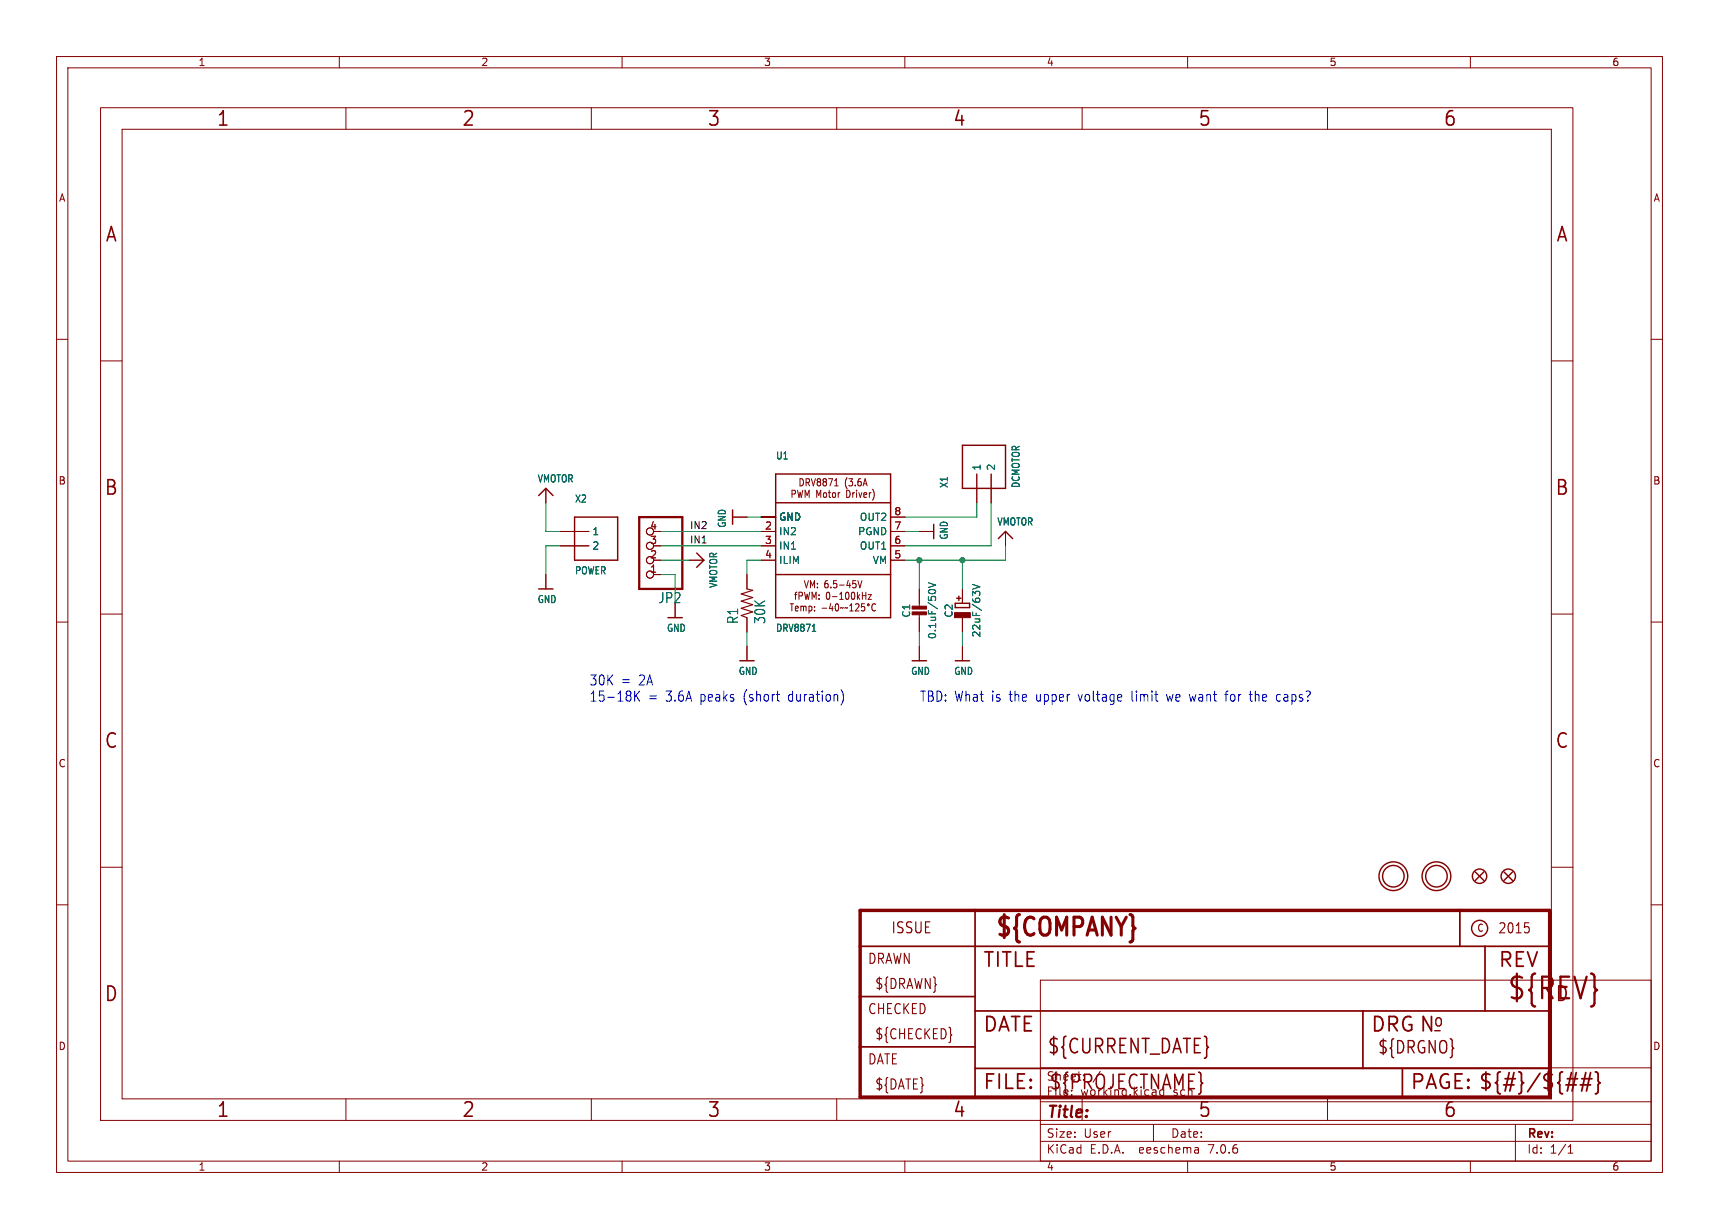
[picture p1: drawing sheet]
(kicad_sch (version 20230121) (generator eeschema)

 (paper "User" 303.962 217.322)

 (lib_symbols
  (symbol "working-eagle-import:CAP_CERAMIC0805-NOOUTLINE" (in_bom yes) (on_board yes)
   (property "Reference" "C" (at -2.29 1.25 90) (effects (font (size 1.27 1.27))))
   (property "Value" "" (at 2.3 1.25 90) (effects (font (size 1.27 1.27))))
   (property "Footprint" "working:0805-NO" (at 0 0 0) (effects (font (size 1.27 1.27)) hide))
   (property "Datasheet" "" (at 0 0 0) (effects (font (size 1.27 1.27)) hide))
   (property "ki_locked" "" (at 0 0 0) (effects (font (size 1.27 1.27))))
   (symbol "CAP_CERAMIC0805-NOOUTLINE_1_0"
    (rectangle (start -1.27 0.508) (end 1.27 1.016) (stroke (width 0) (type default)) (fill (type outline)))
    (rectangle (start -1.27 1.524) (end 1.27 2.032) (stroke (width 0) (type default)) (fill (type outline)))
    (polyline (pts (xy 0 0.762) (xy 0 0)) (stroke (width 0.1524) (type solid)) (fill (type none)))
    (polyline (pts (xy 0 2.54) (xy 0 1.778)) (stroke (width 0.1524) (type solid)) (fill (type none)))
    (pin passive line (at 0 5.08 270) (length 2.54) (name "1" (effects (font (size 0 0)))) (number "1" (effects (font (size 0 0)))))
    (pin passive line (at 0 -2.54 90) (length 2.54) (name "2" (effects (font (size 0 0)))) (number "2" (effects (font (size 0 0)))))))
  (symbol "working-eagle-import:CAP_ELECTROLYTICPANASONIC_D" (in_bom yes) (on_board yes)
   (property "Reference" "C" (at -2.39 1.25 90) (effects (font (size 1.27 1.27))))
   (property "Value" "" (at 2.5 1.25 90) (effects (font (size 1.27 1.27))))
   (property "Footprint" "working:PANASONIC_D" (at 0 0 0) (effects (font (size 1.27 1.27)) hide))
   (property "Datasheet" "" (at 0 0 0) (effects (font (size 1.27 1.27)) hide))
   (property "ki_locked" "" (at 0 0 0) (effects (font (size 1.27 1.27))))
   (symbol "CAP_ELECTROLYTICPANASONIC_D_1_0"
    (rectangle (start -1.397 0) (end 1.397 0.889) (stroke (width 0) (type default)) (fill (type outline)))
    (polyline (pts (xy -1.27 1.778) (xy -1.27 2.54)) (stroke (width 0.254) (type solid)) (fill (type none)))
    (polyline (pts (xy -1.27 2.54) (xy 1.27 2.54)) (stroke (width 0.254) (type solid)) (fill (type none)))
    (polyline (pts (xy -1.016 3.429) (xy -0.254 3.429)) (stroke (width 0.254) (type solid)) (fill (type none)))
    (polyline (pts (xy -0.635 3.81) (xy -0.635 3.048)) (stroke (width 0.254) (type solid)) (fill (type none)))
    (polyline (pts (xy 1.27 1.778) (xy -1.27 1.778)) (stroke (width 0.254) (type solid)) (fill (type none)))
    (polyline (pts (xy 1.27 2.54) (xy 1.27 1.778)) (stroke (width 0.254) (type solid)) (fill (type none)))
    (pin passive line (at 0 5.08 270) (length 2.54) (name "+" (effects (font (size 0 0)))) (number "+" (effects (font (size 0 0)))))
    (pin passive line (at 0 -2.54 90) (length 2.54) (name "-" (effects (font (size 0 0)))) (number "-" (effects (font (size 0 0)))))))
  (symbol "working-eagle-import:DRV8871" (in_bom yes) (on_board yes)
   (property "Reference" "U" (at -10.16 15.24 0) (effects (font (size 1.27 1.0795)) (justify left bottom)))
   (property "Value" "" (at -10.16 -15.24 0) (effects (font (size 1.27 1.0795)) (justify left bottom)))
   (property "Footprint" "working:HSOP8" (at 0 0 0) (effects (font (size 1.27 1.27)) hide))
   (property "Datasheet" "" (at 0 0 0) (effects (font (size 1.27 1.27)) hide))
   (property "ki_locked" "" (at 0 0 0) (effects (font (size 1.27 1.27))))
   (symbol "DRV8871_1_0"
    (polyline (pts (xy -10.16 -12.7) (xy 10.16 -12.7)) (stroke (width 0.254) (type solid)) (fill (type none)))
    (polyline (pts (xy -10.16 -5.08) (xy -10.16 -12.7)) (stroke (width 0.254) (type solid)) (fill (type none)))
    (polyline (pts (xy -10.16 -5.08) (xy -10.16 7.62)) (stroke (width 0.254) (type solid)) (fill (type none)))
    (polyline (pts (xy -10.16 7.62) (xy -10.16 12.7)) (stroke (width 0.254) (type solid)) (fill (type none)))
    (polyline (pts (xy -10.16 7.62) (xy 10.16 7.62)) (stroke (width 0.254) (type solid)) (fill (type none)))
    (polyline (pts (xy -10.16 12.7) (xy 10.16 12.7)) (stroke (width 0.254) (type solid)) (fill (type none)))
    (polyline (pts (xy 10.16 -12.7) (xy 10.16 -5.08)) (stroke (width 0.254) (type solid)) (fill (type none)))
    (polyline (pts (xy 10.16 -5.08) (xy -10.16 -5.08)) (stroke (width 0.254) (type solid)) (fill (type none)))
    (polyline (pts (xy 10.16 7.62) (xy 10.16 -5.08)) (stroke (width 0.254) (type solid)) (fill (type none)))
    (polyline (pts (xy 10.16 12.7) (xy 10.16 7.62)) (stroke (width 0.254) (type solid)) (fill (type none)))
    (text "DRV8871 (3.6A\nPWM Motor Driver)" (at 0 10.16 0) (effects (font (size 1.27 1.0795))))
    (text "VM: 6.5-45V\nfPWM: 0-100kHz\nTemp: -40~~125°C" (at 0 -8.89 0) (effects (font (size 1.27 1.0795))))
    (pin power_in line (at -12.7 5.08 0) (length 2.54) (name "GND" (effects (font (size 1.27 1.27)))) (number "1" (effects (font (size 0 0)))))
    (pin input line (at -12.7 2.54 0) (length 2.54) (name "IN2" (effects (font (size 1.27 1.27)))) (number "2" (effects (font (size 1.27 1.27)))))
    (pin input line (at -12.7 0 0) (length 2.54) (name "IN1" (effects (font (size 1.27 1.27)))) (number "3" (effects (font (size 1.27 1.27)))))
    (pin input line (at -12.7 -2.54 0) (length 2.54) (name "ILIM" (effects (font (size 1.27 1.27)))) (number "4" (effects (font (size 1.27 1.27)))))
    (pin power_in line (at 12.7 -2.54 180) (length 2.54) (name "VM" (effects (font (size 1.27 1.27)))) (number "5" (effects (font (size 1.27 1.27)))))
    (pin output line (at 12.7 0 180) (length 2.54) (name "OUT1" (effects (font (size 1.27 1.27)))) (number "6" (effects (font (size 1.27 1.27)))))
    (pin power_in line (at 12.7 2.54 180) (length 2.54) (name "PGND" (effects (font (size 1.27 1.27)))) (number "7" (effects (font (size 1.27 1.27)))))
    (pin output line (at 12.7 5.08 180) (length 2.54) (name "OUT2" (effects (font (size 1.27 1.27)))) (number "8" (effects (font (size 1.27 1.27)))))
    (pin power_in line (at -12.7 5.08 0) (length 2.54) (name "GND" (effects (font (size 1.27 1.27)))) (number "GND" (effects (font (size 0 0)))))
    (pin power_in line (at -12.7 5.08 0) (length 2.54) (name "GND" (effects (font (size 1.27 1.27)))) (number "P$1" (effects (font (size 0 0)))))
    (pin power_in line (at -12.7 5.08 0) (length 2.54) (name "GND" (effects (font (size 1.27 1.27)))) (number "P$2" (effects (font (size 0 0)))))
    (pin power_in line (at -12.7 5.08 0) (length 2.54) (name "GND" (effects (font (size 1.27 1.27)))) (number "P$3" (effects (font (size 0 0)))))
    (pin power_in line (at -12.7 5.08 0) (length 2.54) (name "GND" (effects (font (size 1.27 1.27)))) (number "P$4" (effects (font (size 0 0)))))))
  (symbol "working-eagle-import:FIDUCIAL{dblquote}{dblquote}" (in_bom yes) (on_board yes)
   (property "Reference" "FID" (at 0 0 0) (effects (font (size 1.27 1.27)) hide))
   (property "Value" "" (at 0 0 0) (effects (font (size 1.27 1.27)) hide))
   (property "Footprint" "working:FIDUCIAL_1MM" (at 0 0 0) (effects (font (size 1.27 1.27)) hide))
   (property "Datasheet" "" (at 0 0 0) (effects (font (size 1.27 1.27)) hide))
   (property "ki_locked" "" (at 0 0 0) (effects (font (size 1.27 1.27))))
   (symbol "FIDUCIAL{dblquote}{dblquote}_1_0"
    (polyline (pts (xy -0.762 0.762) (xy 0.762 -0.762)) (stroke (width 0.254) (type solid)) (fill (type none)))
    (polyline (pts (xy 0.762 0.762) (xy -0.762 -0.762)) (stroke (width 0.254) (type solid)) (fill (type none)))
    (circle (center 0 0) (radius 1.27) (stroke (width 0.254) (type solid)) (fill (type none)))))
  (symbol "working-eagle-import:FLIPFLOP-RES" (in_bom yes) (on_board yes)
   (property "Reference" "R" (at -3.81 1.4986 0) (effects (font (size 1.778 1.5113)) (justify left bottom)))
   (property "Value" "" (at -3.81 -3.302 0) (effects (font (size 1.778 1.5113)) (justify left bottom)))
   (property "Footprint" "working:0805-THM" (at 0 0 0) (effects (font (size 1.27 1.27)) hide))
   (property "Datasheet" "" (at 0 0 0) (effects (font (size 1.27 1.27)) hide))
   (property "ki_locked" "" (at 0 0 0) (effects (font (size 1.27 1.27))))
   (symbol "FLIPFLOP-RES_1_0"
    (polyline (pts (xy -2.54 0) (xy -2.159 1.016)) (stroke (width 0.2032) (type solid)) (fill (type none)))
    (polyline (pts (xy -2.159 1.016) (xy -1.524 -1.016)) (stroke (width 0.2032) (type solid)) (fill (type none)))
    (polyline (pts (xy -1.524 -1.016) (xy -0.889 1.016)) (stroke (width 0.2032) (type solid)) (fill (type none)))
    (polyline (pts (xy -0.889 1.016) (xy -0.254 -1.016)) (stroke (width 0.2032) (type solid)) (fill (type none)))
    (polyline (pts (xy -0.254 -1.016) (xy 0.381 1.016)) (stroke (width 0.2032) (type solid)) (fill (type none)))
    (polyline (pts (xy 0.381 1.016) (xy 1.016 -1.016)) (stroke (width 0.2032) (type solid)) (fill (type none)))
    (polyline (pts (xy 1.016 -1.016) (xy 1.651 1.016)) (stroke (width 0.2032) (type solid)) (fill (type none)))
    (polyline (pts (xy 1.651 1.016) (xy 2.286 -1.016)) (stroke (width 0.2032) (type solid)) (fill (type none)))
    (polyline (pts (xy 2.286 -1.016) (xy 2.54 0)) (stroke (width 0.2032) (type solid)) (fill (type none)))
    (pin passive line (at -5.08 0 0) (length 2.54) (name "1" (effects (font (size 0 0)))) (number "1" (effects (font (size 0 0)))))
    (pin passive line (at 5.08 0 180) (length 2.54) (name "2" (effects (font (size 0 0)))) (number "2" (effects (font (size 0 0)))))))
  (symbol "working-eagle-import:FRAME_A4" (in_bom yes) (on_board yes)
   (property "Reference" "#FRAME" (at 0 0 0) (effects (font (size 1.27 1.27)) hide))
   (property "Value" "" (at 0 0 0) (effects (font (size 1.27 1.27)) hide))
   (property "Footprint" "" (at 0 0 0) (effects (font (size 1.27 1.27)) hide))
   (property "Datasheet" "" (at 0 0 0) (effects (font (size 1.27 1.27)) hide))
   (property "ki_locked" "" (at 0 0 0) (effects (font (size 1.27 1.27))))
   (symbol "FRAME_A4_1_0"
    (polyline (pts (xy 0 44.7675) (xy 3.81 44.7675)) (stroke (width 0) (type default)) (fill (type none)))
    (polyline (pts (xy 0 89.535) (xy 3.81 89.535)) (stroke (width 0) (type default)) (fill (type none)))
    (polyline (pts (xy 0 134.3025) (xy 3.81 134.3025)) (stroke (width 0) (type default)) (fill (type none)))
    (polyline (pts (xy 3.81 3.81) (xy 3.81 175.26)) (stroke (width 0) (type default)) (fill (type none)))
    (polyline (pts (xy 43.3917 0) (xy 43.3917 3.81)) (stroke (width 0) (type default)) (fill (type none)))
    (polyline (pts (xy 43.3917 175.26) (xy 43.3917 179.07)) (stroke (width 0) (type default)) (fill (type none)))
    (polyline (pts (xy 86.7833 0) (xy 86.7833 3.81)) (stroke (width 0) (type default)) (fill (type none)))
    (polyline (pts (xy 86.7833 175.26) (xy 86.7833 179.07)) (stroke (width 0) (type default)) (fill (type none)))
    (polyline (pts (xy 130.175 0) (xy 130.175 3.81)) (stroke (width 0) (type default)) (fill (type none)))
    (polyline (pts (xy 130.175 175.26) (xy 130.175 179.07)) (stroke (width 0) (type default)) (fill (type none)))
    (polyline (pts (xy 173.5667 0) (xy 173.5667 3.81)) (stroke (width 0) (type default)) (fill (type none)))
    (polyline (pts (xy 173.5667 175.26) (xy 173.5667 179.07)) (stroke (width 0) (type default)) (fill (type none)))
    (polyline (pts (xy 216.9583 0) (xy 216.9583 3.81)) (stroke (width 0) (type default)) (fill (type none)))
    (polyline (pts (xy 216.9583 175.26) (xy 216.9583 179.07)) (stroke (width 0) (type default)) (fill (type none)))
    (polyline (pts (xy 256.54 3.81) (xy 3.81 3.81)) (stroke (width 0) (type default)) (fill (type none)))
    (polyline (pts (xy 256.54 3.81) (xy 256.54 8.89)) (stroke (width 0.1016) (type solid)) (fill (type none)))
    (polyline (pts (xy 256.54 3.81) (xy 256.54 175.26)) (stroke (width 0) (type default)) (fill (type none)))
    (polyline (pts (xy 256.54 8.89) (xy 256.54 13.97)) (stroke (width 0.1016) (type solid)) (fill (type none)))
    (polyline (pts (xy 256.54 13.97) (xy 256.54 19.05)) (stroke (width 0.1016) (type solid)) (fill (type none)))
    (polyline (pts (xy 256.54 19.05) (xy 256.54 36.83)) (stroke (width 0.1016) (type solid)) (fill (type none)))
    (polyline (pts (xy 256.54 44.7675) (xy 260.35 44.7675)) (stroke (width 0) (type default)) (fill (type none)))
    (polyline (pts (xy 256.54 89.535) (xy 260.35 89.535)) (stroke (width 0) (type default)) (fill (type none)))
    (polyline (pts (xy 256.54 134.3025) (xy 260.35 134.3025)) (stroke (width 0) (type default)) (fill (type none)))
    (polyline (pts (xy 256.54 175.26) (xy 3.81 175.26)) (stroke (width 0) (type default)) (fill (type none)))
    (polyline (pts (xy 0 0) (xy 260.35 0) (xy 260.35 179.07) (xy 0 179.07) (xy 0 0)) (stroke (width 0) (type default)) (fill (type none)))
    (text "1" (at 21.6958 1.905 0) (effects (font (size 2.54 2.286))))
    (text "1" (at 21.6958 177.165 0) (effects (font (size 2.54 2.286))))
    (text "2" (at 65.0875 1.905 0) (effects (font (size 2.54 2.286))))
    (text "2" (at 65.0875 177.165 0) (effects (font (size 2.54 2.286))))
    (text "3" (at 108.4792 1.905 0) (effects (font (size 2.54 2.286))))
    (text "3" (at 108.4792 177.165 0) (effects (font (size 2.54 2.286))))
    (text "4" (at 151.8708 1.905 0) (effects (font (size 2.54 2.286))))
    (text "4" (at 151.8708 177.165 0) (effects (font (size 2.54 2.286))))
    (text "5" (at 195.2625 1.905 0) (effects (font (size 2.54 2.286))))
    (text "5" (at 195.2625 177.165 0) (effects (font (size 2.54 2.286))))
    (text "6" (at 238.6542 1.905 0) (effects (font (size 2.54 2.286))))
    (text "6" (at 238.6542 177.165 0) (effects (font (size 2.54 2.286))))
    (text "A" (at 1.905 156.6863 0) (effects (font (size 2.54 2.286))))
    (text "A" (at 258.445 156.6863 0) (effects (font (size 2.54 2.286))))
    (text "B" (at 1.905 111.9188 0) (effects (font (size 2.54 2.286))))
    (text "B" (at 258.445 111.9188 0) (effects (font (size 2.54 2.286))))
    (text "C" (at 1.905 67.1513 0) (effects (font (size 2.54 2.286))))
    (text "C" (at 258.445 67.1513 0) (effects (font (size 2.54 2.286))))
    (text "D" (at 1.905 22.3838 0) (effects (font (size 2.54 2.286))))
    (text "D" (at 258.445 22.3838 0) (effects (font (size 2.54 2.286)))))
   (symbol "FRAME_A4_2_0"
    (polyline (pts (xy -0.3048 1.5748) (xy 20.0152 1.5748)) (stroke (width 0.6096) (type solid)) (fill (type none)))
    (polyline (pts (xy -0.3048 10.4648) (xy -0.3048 1.5748)) (stroke (width 0.6096) (type solid)) (fill (type none)))
    (polyline (pts (xy -0.3048 10.4648) (xy 20.0152 10.4648)) (stroke (width 0.3048) (type solid)) (fill (type none)))
    (polyline (pts (xy -0.3048 19.3548) (xy -0.3048 10.4648)) (stroke (width 0.6096) (type solid)) (fill (type none)))
    (polyline (pts (xy -0.3048 19.3548) (xy 20.0152 19.3548)) (stroke (width 0.3048) (type solid)) (fill (type none)))
    (polyline (pts (xy -0.3048 28.2448) (xy -0.3048 19.3548)) (stroke (width 0.6096) (type solid)) (fill (type none)))
    (polyline (pts (xy -0.3048 28.2448) (xy 20.0152 28.2448)) (stroke (width 0.3048) (type solid)) (fill (type none)))
    (polyline (pts (xy -0.3048 34.5948) (xy -0.3048 28.2448)) (stroke (width 0.6096) (type solid)) (fill (type none)))
    (polyline (pts (xy 20.0152 1.5748) (xy 20.0152 6.6548)) (stroke (width 0.3048) (type solid)) (fill (type none)))
    (polyline (pts (xy 20.0152 1.5748) (xy 95.5802 1.5748)) (stroke (width 0.6096) (type solid)) (fill (type none)))
    (polyline (pts (xy 20.0152 6.6548) (xy 20.0152 10.4648)) (stroke (width 0.3048) (type solid)) (fill (type none)))
    (polyline (pts (xy 20.0152 6.6548) (xy 88.5952 6.6548)) (stroke (width 0.3048) (type solid)) (fill (type none)))
    (polyline (pts (xy 20.0152 10.4648) (xy 20.0152 16.8148)) (stroke (width 0.3048) (type solid)) (fill (type none)))
    (polyline (pts (xy 20.0152 16.8148) (xy 20.0152 19.3548)) (stroke (width 0.3048) (type solid)) (fill (type none)))
    (polyline (pts (xy 20.0152 19.3548) (xy 20.0152 28.2448)) (stroke (width 0.3048) (type solid)) (fill (type none)))
    (polyline (pts (xy 20.0152 28.2448) (xy 20.0152 34.5948)) (stroke (width 0.3048) (type solid)) (fill (type none)))
    (polyline (pts (xy 20.0152 28.2448) (xy 105.7402 28.2448)) (stroke (width 0.3048) (type solid)) (fill (type none)))
    (polyline (pts (xy 20.0152 34.5948) (xy -0.3048 34.5948)) (stroke (width 0.6096) (type solid)) (fill (type none)))
    (polyline (pts (xy 88.5952 6.6548) (xy 95.5802 6.6548)) (stroke (width 0.3048) (type solid)) (fill (type none)))
    (polyline (pts (xy 88.5952 16.8148) (xy 20.0152 16.8148)) (stroke (width 0.3048) (type solid)) (fill (type none)))
    (polyline (pts (xy 88.5952 16.8148) (xy 88.5952 6.6548)) (stroke (width 0.3048) (type solid)) (fill (type none)))
    (polyline (pts (xy 95.5802 1.5748) (xy 121.6152 1.5748)) (stroke (width 0.6096) (type solid)) (fill (type none)))
    (polyline (pts (xy 95.5802 6.6548) (xy 95.5802 1.5748)) (stroke (width 0.3048) (type solid)) (fill (type none)))
    (polyline (pts (xy 95.5802 6.6548) (xy 121.6152 6.6548)) (stroke (width 0.3048) (type solid)) (fill (type none)))
    (polyline (pts (xy 101.2952 13.3223) (xy 102.2477 13.3223)) (stroke (width 0.254) (type solid)) (fill (type none)))
    (polyline (pts (xy 105.7402 28.2448) (xy 105.7402 34.5948)) (stroke (width 0.3048) (type solid)) (fill (type none)))
    (polyline (pts (xy 105.7402 28.2448) (xy 110.1852 28.2448)) (stroke (width 0.3048) (type solid)) (fill (type none)))
    (polyline (pts (xy 105.7402 34.5948) (xy 20.0152 34.5948)) (stroke (width 0.6096) (type solid)) (fill (type none)))
    (polyline (pts (xy 110.1852 16.8148) (xy 88.5952 16.8148)) (stroke (width 0.3048) (type solid)) (fill (type none)))
    (polyline (pts (xy 110.1852 28.2448) (xy 110.1852 16.8148)) (stroke (width 0.3048) (type solid)) (fill (type none)))
    (polyline (pts (xy 110.1852 28.2448) (xy 121.6152 28.2448)) (stroke (width 0.3048) (type solid)) (fill (type none)))
    (polyline (pts (xy 121.6152 6.6548) (xy 121.6152 1.5748)) (stroke (width 0.6096) (type solid)) (fill (type none)))
    (polyline (pts (xy 121.6152 16.8148) (xy 110.1852 16.8148)) (stroke (width 0.3048) (type solid)) (fill (type none)))
    (polyline (pts (xy 121.6152 16.8148) (xy 121.6152 6.6548)) (stroke (width 0.6096) (type solid)) (fill (type none)))
    (polyline (pts (xy 121.6152 28.2448) (xy 121.6152 16.8148)) (stroke (width 0.6096) (type solid)) (fill (type none)))
    (polyline (pts (xy 121.6152 34.5948) (xy 105.7402 34.5948)) (stroke (width 0.6096) (type solid)) (fill (type none)))
    (polyline (pts (xy 121.6152 34.5948) (xy 121.6152 28.2448)) (stroke (width 0.6096) (type solid)) (fill (type none)))
    (circle (center 109.2327 31.4198) (radius 1.4199) (stroke (width 0.254) (type solid)) (fill (type none)))
    (text "${#}/${##}" (at 108.9152 2.8448 0) (effects (font (size 2.54 2.54)) (justify left bottom)))
    (text "${CHECKED}" (at 2.2352 11.7348 0) (effects (font (size 1.778 1.5113)) (justify left bottom)))
    (text "${COMPANY}" (at 23.349 29.6735 0) (effects (font (size 3.175 2.6987) (thickness 0.5397) bold) (justify left bottom)))
    (text "${CURRENT_DATE}" (at 32.7152 9.1948 0) (effects (font (size 2.54 2.159)) (justify left bottom)))
    (text "${DATE}" (at 2.2352 2.8448 0) (effects (font (size 1.778 1.5113)) (justify left bottom)))
    (text "${DRAWN}" (at 2.2352 20.6248 0) (effects (font (size 1.778 1.5113)) (justify left bottom)))
    (text "${DRGNO}" (at 91.1352 9.1948 0) (effects (font (size 2.1844 1.8567)) (justify left bottom)))
    (text "${PROJECTNAME}" (at 33.0327 2.8448 0) (effects (font (size 2.54 2.159)) (justify left bottom)))
    (text "${REV}" (at 113.9952 18.7198 0) (effects (font (size 3.81 3.2385)) (justify left bottom)))
    (text "2015" (at 112.4077 30.4673 0) (effects (font (size 1.778 1.5113)) (justify left bottom)))
    (text "C" (at 108.7564 30.7848 0) (effects (font (size 1.27 1.0795)) (justify left bottom)))
    (text "CHECKED" (at 0.9652 16.1798 0) (effects (font (size 1.778 1.5113)) (justify left bottom)))
    (text "DATE" (at 0.9652 7.2898 0) (effects (font (size 1.778 1.5113)) (justify left bottom)))
    (text "DATE" (at 21.2852 13.0048 0) (effects (font (size 2.54 2.54)) (justify left bottom)))
    (text "DRAWN" (at 0.9652 25.0698 0) (effects (font (size 1.778 1.5113)) (justify left bottom)))
    (text "DRG" (at 89.8652 13.0048 0) (effects (font (size 2.54 2.54)) (justify left bottom)))
    (text "FILE:" (at 21.2852 2.8448 0) (effects (font (size 2.54 2.54)) (justify left bottom)))
    (text "ISSUE" (at 5.0927 30.4673 0) (effects (font (size 1.9304 1.6408)) (justify left bottom)))
    (text "N" (at 98.4377 13.0048 0) (effects (font (size 2.54 2.54)) (justify left bottom)))
    (text "o" (at 100.9777 13.9573 0) (effects (font (size 2.1844 1.8567)) (justify left bottom)))
    (text "PAGE:" (at 96.8502 2.8448 0) (effects (font (size 2.54 2.54)) (justify left bottom)))
    (text "REV" (at 112.4077 24.4348 0) (effects (font (size 2.54 2.54)) (justify left bottom)))
    (text "TITLE" (at 21.2852 24.4348 0) (effects (font (size 2.54 2.54)) (justify left bottom)))))
  (symbol "working-eagle-import:GND" (power) (in_bom yes) (on_board yes)
   (property "Reference" "" (at 0 0 0) (effects (font (size 1.27 1.27)) hide))
   (property "Value" "GND" (at -1.524 -2.54 0) (effects (font (size 1.27 1.0795)) (justify left bottom)))
   (property "Footprint" "" (at 0 0 0) (effects (font (size 1.27 1.27)) hide))
   (property "Datasheet" "" (at 0 0 0) (effects (font (size 1.27 1.27)) hide))
   (property "ki_locked" "" (at 0 0 0) (effects (font (size 1.27 1.27))))
   (symbol "GND_1_0"
    (polyline (pts (xy -1.27 0) (xy 1.27 0)) (stroke (width 0.254) (type solid)) (fill (type none)))
    (pin power_in line (at 0 2.54 270) (length 2.54) (name "GND" (effects (font (size 0 0)))) (number "1" (effects (font (size 0 0)))))))
  (symbol "working-eagle-import:HEADER-1X476MIL" (in_bom yes) (on_board yes)
   (property "Reference" "JP" (at -6.35 8.255 0) (effects (font (size 1.778 1.5113)) (justify left bottom)))
   (property "Value" "" (at -6.35 -7.62 0) (effects (font (size 1.778 1.5113)) (justify left bottom)))
   (property "Footprint" "working:1X04_ROUND_76" (at 0 0 0) (effects (font (size 1.27 1.27)) hide))
   (property "Datasheet" "" (at 0 0 0) (effects (font (size 1.27 1.27)) hide))
   (property "ki_locked" "" (at 0 0 0) (effects (font (size 1.27 1.27))))
   (symbol "HEADER-1X476MIL_1_0"
    (polyline (pts (xy -6.35 -5.08) (xy 1.27 -5.08)) (stroke (width 0.4064) (type solid)) (fill (type none)))
    (polyline (pts (xy -6.35 7.62) (xy -6.35 -5.08)) (stroke (width 0.4064) (type solid)) (fill (type none)))
    (polyline (pts (xy 1.27 -5.08) (xy 1.27 7.62)) (stroke (width 0.4064) (type solid)) (fill (type none)))
    (polyline (pts (xy 1.27 7.62) (xy -6.35 7.62)) (stroke (width 0.4064) (type solid)) (fill (type none)))
    (pin passive inverted (at -2.54 5.08 0) (length 2.54) (name "1" (effects (font (size 0 0)))) (number "1" (effects (font (size 1.27 1.27)))))
    (pin passive inverted (at -2.54 2.54 0) (length 2.54) (name "2" (effects (font (size 0 0)))) (number "2" (effects (font (size 1.27 1.27)))))
    (pin passive inverted (at -2.54 0 0) (length 2.54) (name "3" (effects (font (size 0 0)))) (number "3" (effects (font (size 1.27 1.27)))))
    (pin passive inverted (at -2.54 -2.54 0) (length 2.54) (name "4" (effects (font (size 0 0)))) (number "4" (effects (font (size 1.27 1.27)))))))
  (symbol "working-eagle-import:MOUNTINGHOLE2.5" (in_bom yes) (on_board yes)
   (property "Reference" "" (at 0 0 0) (effects (font (size 1.27 1.27)) hide))
   (property "Value" "" (at 0 0 0) (effects (font (size 1.27 1.27)) hide))
   (property "Footprint" "working:MOUNTINGHOLE_2.5_PLATED" (at 0 0 0) (effects (font (size 1.27 1.27)) hide))
   (property "Datasheet" "" (at 0 0 0) (effects (font (size 1.27 1.27)) hide))
   (property "ki_locked" "" (at 0 0 0) (effects (font (size 1.27 1.27))))
   (symbol "MOUNTINGHOLE2.5_1_0"
    (circle (center 0 0) (radius 1.905) (stroke (width 0.254) (type solid)) (fill (type none)))
    (circle (center 0 0) (radius 2.54) (stroke (width 0.254) (type solid)) (fill (type none)))))
  (symbol "working-eagle-import:TERMBLOCK_1X2" (in_bom yes) (on_board yes)
   (property "Reference" "X" (at -2.54 7.62 0) (effects (font (size 1.27 1.0795)) (justify left bottom)))
   (property "Value" "" (at -2.54 -5.08 0) (effects (font (size 1.27 1.0795)) (justify left bottom)))
   (property "Footprint" "working:TERMBLOCK_1X2-3.5MM" (at 0 0 0) (effects (font (size 1.27 1.27)) hide))
   (property "Datasheet" "" (at 0 0 0) (effects (font (size 1.27 1.27)) hide))
   (property "ki_locked" "" (at 0 0 0) (effects (font (size 1.27 1.27))))
   (symbol "TERMBLOCK_1X2_1_0"
    (polyline (pts (xy -2.54 -2.54) (xy 5.08 -2.54)) (stroke (width 0.254) (type solid)) (fill (type none)))
    (polyline (pts (xy -2.54 5.08) (xy -2.54 -2.54)) (stroke (width 0.254) (type solid)) (fill (type none)))
    (polyline (pts (xy 5.08 -2.54) (xy 5.08 5.08)) (stroke (width 0.254) (type solid)) (fill (type none)))
    (polyline (pts (xy 5.08 5.08) (xy -2.54 5.08)) (stroke (width 0.254) (type solid)) (fill (type none)))
    (pin passive line (at -5.08 2.54 0) (length 5.08) (name "1" (effects (font (size 1.27 1.27)))) (number "1" (effects (font (size 0 0)))))
    (pin passive line (at -5.08 0 0) (length 5.08) (name "2" (effects (font (size 1.27 1.27)))) (number "2" (effects (font (size 0 0)))))))
  (symbol "working-eagle-import:VMOTOR" (power) (in_bom yes) (on_board yes)
   (property "Reference" "" (at 0 0 0) (effects (font (size 1.27 1.27)) hide))
   (property "Value" "VMOTOR" (at -1.524 1.016 0) (effects (font (size 1.27 1.0795)) (justify left bottom)))
   (property "Footprint" "" (at 0 0 0) (effects (font (size 1.27 1.27)) hide))
   (property "Datasheet" "" (at 0 0 0) (effects (font (size 1.27 1.27)) hide))
   (property "ki_locked" "" (at 0 0 0) (effects (font (size 1.27 1.27))))
   (symbol "VMOTOR_1_0"
    (polyline (pts (xy -1.27 -1.27) (xy 0 0)) (stroke (width 0.254) (type solid)) (fill (type none)))
    (polyline (pts (xy 0 0) (xy 1.27 -1.27)) (stroke (width 0.254) (type solid)) (fill (type none)))
    (pin power_in line (at 0 -2.54 90) (length 2.54) (name "VMOTOR" (effects (font (size 0 0)))) (number "1" (effects (font (size 0 0))))))))

 (junction (at 162.56 99.06) (diameter 0) (color 0 0 0 0))
 (junction (at 170.18 99.06) (diameter 0) (color 0 0 0 0))

 (wire (pts (xy 99.06 93.98) (xy 96.52 93.98)) (stroke (width 0.1524) (type solid)))
 (wire (pts (xy 96.52 93.98) (xy 96.52 88.9)) (stroke (width 0.1524) (type solid)))
 (wire (pts (xy 116.84 101.6) (xy 119.38 101.6)) (stroke (width 0.1524) (type solid)))
 (wire (pts (xy 134.62 93.98) (xy 116.84 93.98)) (stroke (width 0.1524) (type solid)))
 (wire (pts (xy 170.18 99.06) (xy 170.18 104.14)) (stroke (width 0.1524) (type solid)))
 (wire (pts (xy 134.62 99.06) (xy 132.08 99.06)) (stroke (width 0.1524) (type solid)))
 (wire (pts (xy 96.52 96.52) (xy 96.52 101.6)) (stroke (width 0.1524) (type solid)))
 (wire (pts (xy 177.8 99.06) (xy 177.8 96.52)) (stroke (width 0.1524) (type solid)))
 (wire (pts (xy 170.18 111.76) (xy 170.18 114.3)) (stroke (width 0.1524) (type solid)))
 (wire (pts (xy 162.56 104.14) (xy 162.56 99.06)) (stroke (width 0.1524) (type solid)))
 (wire (pts (xy 116.84 99.06) (xy 121.92 99.06)) (stroke (width 0.1524) (type solid)))
 (wire (pts (xy 162.56 111.76) (xy 162.56 114.3)) (stroke (width 0.1524) (type solid)))
 (wire (pts (xy 99.06 96.52) (xy 96.52 96.52)) (stroke (width 0.1524) (type solid)))
 (wire (pts (xy 170.18 99.06) (xy 177.8 99.06)) (stroke (width 0.1524) (type solid)))
 (wire (pts (xy 132.08 99.06) (xy 132.08 101.6)) (stroke (width 0.1524) (type solid)))
 (wire (pts (xy 119.38 101.6) (xy 119.38 106.68)) (stroke (width 0.1524) (type solid)))
 (wire (pts (xy 134.62 91.44) (xy 132.08 91.44)) (stroke (width 0.1524) (type solid)))
 (wire (pts (xy 175.26 96.52) (xy 175.26 88.9)) (stroke (width 0.1524) (type solid)))
 (wire (pts (xy 160.02 99.06) (xy 162.56 99.06)) (stroke (width 0.1524) (type solid)))
 (wire (pts (xy 160.02 96.52) (xy 175.26 96.52)) (stroke (width 0.1524) (type solid)))
 (wire (pts (xy 134.62 96.52) (xy 116.84 96.52)) (stroke (width 0.1524) (type solid)))
 (wire (pts (xy 160.02 93.98) (xy 162.56 93.98)) (stroke (width 0.1524) (type solid)))
 (wire (pts (xy 132.08 111.76) (xy 132.08 114.3)) (stroke (width 0.1524) (type solid)))
 (wire (pts (xy 160.02 91.44) (xy 172.72 91.44)) (stroke (width 0.1524) (type solid)))
 (wire (pts (xy 162.56 99.06) (xy 170.18 99.06)) (stroke (width 0.1524) (type solid)))
 (wire (pts (xy 172.72 91.44) (xy 172.72 88.9)) (stroke (width 0.1524) (type solid)))

 (text "TBD: What is the upper voltage limit we want for the caps?" (at 162.56 124.46 0) (effects (font (size 1.778 1.5113)) (justify left bottom)))
 (text "30K = 2A\n15-18K = 3.6A peaks (short duration~{})" (at 104.14 124.46 0) (effects (font (size 1.778 1.5113)) (justify left bottom)))

 (label "IN1" (at 121.92 96.52 0) (fields_autoplaced) (effects (font (size 1.2446 1.2446)) (justify left bottom)))
 (label "IN2" (at 121.92 93.98 0) (fields_autoplaced) (effects (font (size 1.2446 1.2446)) (justify left bottom)))

 (symbol (lib_id "working-eagle-import:VMOTOR") (at 124.46 99.06 270) (unit 1) (in_bom yes) (on_board yes) (dnp no)
  (property "Reference" "#U$16" (at 124.46 99.06 0) (effects (font (size 1.27 1.27)) hide))
  (property "Value" "VMOTOR" (at 125.476 97.536 0) (effects (font (size 1.27 1.0795)) (justify left bottom)))
  (property "Footprint" "" (at 124.46 99.06 0) (effects (font (size 1.27 1.27)) hide))
  (property "Datasheet" "" (at 124.46 99.06 0) (effects (font (size 1.27 1.27)) hide)) (pin "1"))

 (symbol (lib_id "working-eagle-import:FRAME_A4") (at 152.4 195.58 0) (unit 2) (in_bom yes) (on_board yes) (dnp no)
  (property "Reference" "#FRAME1" (at 152.4 195.58 0) (effects (font (size 1.27 1.27)) hide))
  (property "Value" "FRAME_A4" (at 152.4 195.58 0) (effects (font (size 1.27 1.27)) hide))
  (property "Footprint" "" (at 152.4 195.58 0) (effects (font (size 1.27 1.27)) hide))
  (property "Datasheet" "" (at 152.4 195.58 0) (effects (font (size 1.27 1.27)) hide)))

 (symbol (lib_id "working-eagle-import:HEADER-1X476MIL") (at 114.3 96.52 180) (unit 1) (in_bom yes) (on_board yes) (dnp no)
  (property "Reference" "JP2" (at 120.65 104.775 0) (effects (font (size 1.778 1.5113)) (justify left bottom)))
  (property "Value" "HEADER-1X476MIL" (at 120.65 88.9 0) (effects (font (size 1.778 1.5113)) (justify left bottom) hide))
  (property "Footprint" "working:1X04_ROUND_76" (at 114.3 96.52 0) (effects (font (size 1.27 1.27)) hide))
  (property "Datasheet" "" (at 114.3 96.52 0) (effects (font (size 1.27 1.27)) hide)) (pin "1") (pin "2") (pin "3") (pin "4"))

 (symbol (lib_id "working-eagle-import:GND") (at 162.56 116.84 0) (unit 1) (in_bom yes) (on_board yes) (dnp no)
  (property "Reference" "#U$1" (at 162.56 116.84 0) (effects (font (size 1.27 1.27)) hide))
  (property "Value" "GND" (at 161.036 119.38 0) (effects (font (size 1.27 1.0795)) (justify left bottom)))
  (property "Footprint" "" (at 162.56 116.84 0) (effects (font (size 1.27 1.27)) hide))
  (property "Datasheet" "" (at 162.56 116.84 0) (effects (font (size 1.27 1.27)) hide)) (pin "1"))

 (symbol (lib_id "working-eagle-import:CAP_ELECTROLYTICPANASONIC_D") (at 170.18 109.22 0) (unit 1) (in_bom yes) (on_board yes) (dnp no)
  (property "Reference" "C2" (at 167.79 107.97 90) (effects (font (size 1.27 1.27))))
  (property "Value" "22uF/63V" (at 172.68 107.97 90) (effects (font (size 1.27 1.27))))
  (property "Footprint" "working:PANASONIC_D" (at 170.18 109.22 0) (effects (font (size 1.27 1.27)) hide))
  (property "Datasheet" "" (at 170.18 109.22 0) (effects (font (size 1.27 1.27)) hide))
  (pin "+")
  (pin "-"))

 (symbol (lib_id "working-eagle-import:GND") (at 96.52 104.14 0) (unit 1) (in_bom yes) (on_board yes) (dnp no)
  (property "Reference" "#U$8" (at 96.52 104.14 0) (effects (font (size 1.27 1.27)) hide))
  (property "Value" "GND" (at 94.996 106.68 0) (effects (font (size 1.27 1.0795)) (justify left bottom)))
  (property "Footprint" "" (at 96.52 104.14 0) (effects (font (size 1.27 1.27)) hide))
  (property "Datasheet" "" (at 96.52 104.14 0) (effects (font (size 1.27 1.27)) hide)) (pin "1"))

 (symbol (lib_id "working-eagle-import:MOUNTINGHOLE2.5") (at 246.38 154.94 0) (unit 1) (in_bom yes) (on_board yes) (dnp no)
  (property "Reference" "U$10" (at 246.38 154.94 0) (effects (font (size 1.27 1.27)) hide))
  (property "Value" "MOUNTINGHOLE2.5" (at 246.38 154.94 0) (effects (font (size 1.27 1.27)) hide))
  (property "Footprint" "working:MOUNTINGHOLE_2.5_PLATED" (at 246.38 154.94 0) (effects (font (size 1.27 1.27)) hide))
  (property "Datasheet" "" (at 246.38 154.94 0) (effects (font (size 1.27 1.27)) hide)))

 (symbol (lib_id "working-eagle-import:DRV8871") (at 147.32 96.52 0) (unit 1) (in_bom yes) (on_board yes) (dnp no)
  (property "Reference" "U1" (at 137.16 81.28 0) (effects (font (size 1.27 1.0795)) (justify left bottom)))
  (property "Value" "DRV8871" (at 137.16 111.76 0) (effects (font (size 1.27 1.0795)) (justify left bottom)))
  (property "Footprint" "working:HSOP8" (at 147.32 96.52 0) (effects (font (size 1.27 1.27)) hide))
  (property "Datasheet" "" (at 147.32 96.52 0) (effects (font (size 1.27 1.27)) hide)) (pin "1") (pin "2") (pin "3") (pin "4") (pin "5") (pin "6") (pin "7") (pin "8") (pin "GND") (pin "P$1") (pin "P$2") (pin "P$3") (pin "P$4"))

 (symbol (lib_id "working-eagle-import:VMOTOR") (at 177.8 93.98 0) (unit 1) (in_bom yes) (on_board yes) (dnp no)
  (property "Reference" "#U$6" (at 177.8 93.98 0) (effects (font (size 1.27 1.27)) hide))
  (property "Value" "VMOTOR" (at 176.276 92.964 0) (effects (font (size 1.27 1.0795)) (justify left bottom)))
  (property "Footprint" "" (at 177.8 93.98 0) (effects (font (size 1.27 1.27)) hide))
  (property "Datasheet" "" (at 177.8 93.98 0) (effects (font (size 1.27 1.27)) hide)) (pin "1"))

 (symbol (lib_id "working-eagle-import:GND") (at 119.38 109.22 0) (unit 1) (in_bom yes) (on_board yes) (dnp no)
  (property "Reference" "#U$13" (at 119.38 109.22 0) (effects (font (size 1.27 1.27)) hide))
  (property "Value" "GND" (at 117.856 111.76 0) (effects (font (size 1.27 1.0795)) (justify left bottom)))
  (property "Footprint" "" (at 119.38 109.22 0) (effects (font (size 1.27 1.27)) hide))
  (property "Datasheet" "" (at 119.38 109.22 0) (effects (font (size 1.27 1.27)) hide)) (pin "1"))

 (symbol (lib_id "working-eagle-import:FIDUCIAL{dblquote}{dblquote}") (at 261.62 154.94 0) (unit 1) (in_bom yes) (on_board yes) (dnp no)
  (property "Reference" "FID2" (at 261.62 154.94 0) (effects (font (size 1.27 1.27)) hide))
  (property "Value" "FIDUCIAL{dblquote}{dblquote}" (at 261.62 154.94 0) (effects (font (size 1.27 1.27)) hide))
  (property "Footprint" "working:FIDUCIAL_1MM" (at 261.62 154.94 0) (effects (font (size 1.27 1.27)) hide))
  (property "Datasheet" "" (at 261.62 154.94 0) (effects (font (size 1.27 1.27)) hide)))

 (symbol (lib_id "working-eagle-import:FRAME_A4") (at 17.78 198.12 0) (unit 1) (in_bom yes) (on_board yes) (dnp no)
  (property "Reference" "#FRAME1" (at 17.78 198.12 0) (effects (font (size 1.27 1.27)) hide))
  (property "Value" "FRAME_A4" (at 17.78 198.12 0) (effects (font (size 1.27 1.27)) hide))
  (property "Footprint" "" (at 17.78 198.12 0) (effects (font (size 1.27 1.27)) hide))
  (property "Datasheet" "" (at 17.78 198.12 0) (effects (font (size 1.27 1.27)) hide)))

 (symbol (lib_id "working-eagle-import:TERMBLOCK_1X2") (at 175.26 83.82 90) (unit 1) (in_bom yes) (on_board yes) (dnp no)
  (property "Reference" "X1" (at 167.64 86.36 0) (effects (font (size 1.27 1.0795)) (justify left bottom)))
  (property "Value" "DCMOTOR" (at 180.34 86.36 0) (effects (font (size 1.27 1.0795)) (justify left bottom)))
  (property "Footprint" "working:TERMBLOCK_1X2-3.5MM" (at 175.26 83.82 0) (effects (font (size 1.27 1.27)) hide))
  (property "Datasheet" "" (at 175.26 83.82 0) (effects (font (size 1.27 1.27)) hide)) (pin "1") (pin "2"))

 (symbol (lib_id "working-eagle-import:GND") (at 132.08 116.84 0) (unit 1) (in_bom yes) (on_board yes) (dnp no)
  (property "Reference" "#U$5" (at 132.08 116.84 0) (effects (font (size 1.27 1.27)) hide))
  (property "Value" "GND" (at 130.556 119.38 0) (effects (font (size 1.27 1.0795)) (justify left bottom)))
  (property "Footprint" "" (at 132.08 116.84 0) (effects (font (size 1.27 1.27)) hide))
  (property "Datasheet" "" (at 132.08 116.84 0) (effects (font (size 1.27 1.27)) hide)) (pin "1"))

 (symbol (lib_id "working-eagle-import:CAP_CERAMIC0805-NOOUTLINE") (at 162.56 109.22 0) (unit 1) (in_bom yes) (on_board yes) (dnp no)
  (property "Reference" "C1" (at 160.27 107.97 90) (effects (font (size 1.27 1.27))))
  (property "Value" "0.1uF/50V" (at 164.86 107.97 90) (effects (font (size 1.27 1.27))))
  (property "Footprint" "working:0805-NO" (at 162.56 109.22 0) (effects (font (size 1.27 1.27)) hide))
  (property "Datasheet" "" (at 162.56 109.22 0) (effects (font (size 1.27 1.27)) hide)) (pin "1") (pin "2"))

 (symbol (lib_id "working-eagle-import:VMOTOR") (at 96.52 86.36 0) (unit 1) (in_bom yes) (on_board yes) (dnp no)
  (property "Reference" "#U$7" (at 96.52 86.36 0) (effects (font (size 1.27 1.27)) hide))
  (property "Value" "VMOTOR" (at 94.996 85.344 0) (effects (font (size 1.27 1.0795)) (justify left bottom)))
  (property "Footprint" "" (at 96.52 86.36 0) (effects (font (size 1.27 1.27)) hide))
  (property "Datasheet" "" (at 96.52 86.36 0) (effects (font (size 1.27 1.27)) hide)) (pin "1"))

 (symbol (lib_id "working-eagle-import:MOUNTINGHOLE2.5") (at 254 154.94 0) (unit 1) (in_bom yes) (on_board yes) (dnp no)
  (property "Reference" "U$9" (at 254 154.94 0) (effects (font (size 1.27 1.27)) hide))
  (property "Value" "MOUNTINGHOLE2.5" (at 254 154.94 0) (effects (font (size 1.27 1.27)) hide))
  (property "Footprint" "working:MOUNTINGHOLE_2.5_PLATED" (at 254 154.94 0) (effects (font (size 1.27 1.27)) hide))
  (property "Datasheet" "" (at 254 154.94 0) (effects (font (size 1.27 1.27)) hide)))

 (symbol (lib_id "working-eagle-import:GND") (at 170.18 116.84 0) (unit 1) (in_bom yes) (on_board yes) (dnp no)
  (property "Reference" "#U$2" (at 170.18 116.84 0) (effects (font (size 1.27 1.27)) hide))
  (property "Value" "GND" (at 168.656 119.38 0) (effects (font (size 1.27 1.0795)) (justify left bottom)))
  (property "Footprint" "" (at 170.18 116.84 0) (effects (font (size 1.27 1.27)) hide))
  (property "Datasheet" "" (at 170.18 116.84 0) (effects (font (size 1.27 1.27)) hide)) (pin "1"))

 (symbol (lib_id "working-eagle-import:GND") (at 165.1 93.98 90) (unit 1) (in_bom yes) (on_board yes) (dnp no)
  (property "Reference" "#U$4" (at 165.1 93.98 0) (effects (font (size 1.27 1.27)) hide))
  (property "Value" "GND" (at 167.64 95.504 0) (effects (font (size 1.27 1.0795)) (justify left bottom)))
  (property "Footprint" "" (at 165.1 93.98 0) (effects (font (size 1.27 1.27)) hide))
  (property "Datasheet" "" (at 165.1 93.98 0) (effects (font (size 1.27 1.27)) hide)) (pin "1"))

 (symbol (lib_id "working-eagle-import:FIDUCIAL{dblquote}{dblquote}") (at 266.7 154.94 0) (unit 1) (in_bom yes) (on_board yes) (dnp no)
  (property "Reference" "FID1" (at 266.7 154.94 0) (effects (font (size 1.27 1.27)) hide))
  (property "Value" "FIDUCIAL{dblquote}{dblquote}" (at 266.7 154.94 0) (effects (font (size 1.27 1.27)) hide))
  (property "Footprint" "working:FIDUCIAL_1MM" (at 266.7 154.94 0) (effects (font (size 1.27 1.27)) hide))
  (property "Datasheet" "" (at 266.7 154.94 0) (effects (font (size 1.27 1.27)) hide)))

 (symbol (lib_id "working-eagle-import:TERMBLOCK_1X2") (at 104.14 96.52 0) (unit 1) (in_bom yes) (on_board yes) (dnp no)
  (property "Reference" "X2" (at 101.6 88.9 0) (effects (font (size 1.27 1.0795)) (justify left bottom)))
  (property "Value" "POWER" (at 101.6 101.6 0) (effects (font (size 1.27 1.0795)) (justify left bottom)))
  (property "Footprint" "working:TERMBLOCK_1X2-3.5MM" (at 104.14 96.52 0) (effects (font (size 1.27 1.27)) hide))
  (property "Datasheet" "" (at 104.14 96.52 0) (effects (font (size 1.27 1.27)) hide)) (pin "1") (pin "2"))

 (symbol (lib_id "working-eagle-import:GND") (at 129.54 91.44 270) (unit 1) (in_bom yes) (on_board yes) (dnp no)
  (property "Reference" "#U$3" (at 129.54 91.44 0) (effects (font (size 1.27 1.27)) hide))
  (property "Value" "GND" (at 127 89.916 0) (effects (font (size 1.27 1.0795)) (justify left bottom)))
  (property "Footprint" "" (at 129.54 91.44 0) (effects (font (size 1.27 1.27)) hide))
  (property "Datasheet" "" (at 129.54 91.44 0) (effects (font (size 1.27 1.27)) hide)) (pin "1"))

 (symbol (lib_id "working-eagle-import:FLIPFLOP-RES") (at 132.08 106.68 90) (unit 1) (in_bom yes) (on_board yes) (dnp no)
  (property "Reference" "R1" (at 130.5814 110.49 0) (effects (font (size 1.778 1.5113)) (justify left bottom)))
  (property "Value" "30K" (at 135.382 110.49 0) (effects (font (size 1.778 1.5113)) (justify left bottom)))
  (property "Footprint" "working:0805-THM" (at 132.08 106.68 0) (effects (font (size 1.27 1.27)) hide))
  (property "Datasheet" "" (at 132.08 106.68 0) (effects (font (size 1.27 1.27)) hide)) (pin "1") (pin "2"))

 (sheet_instances (path "" (page "1"))))
